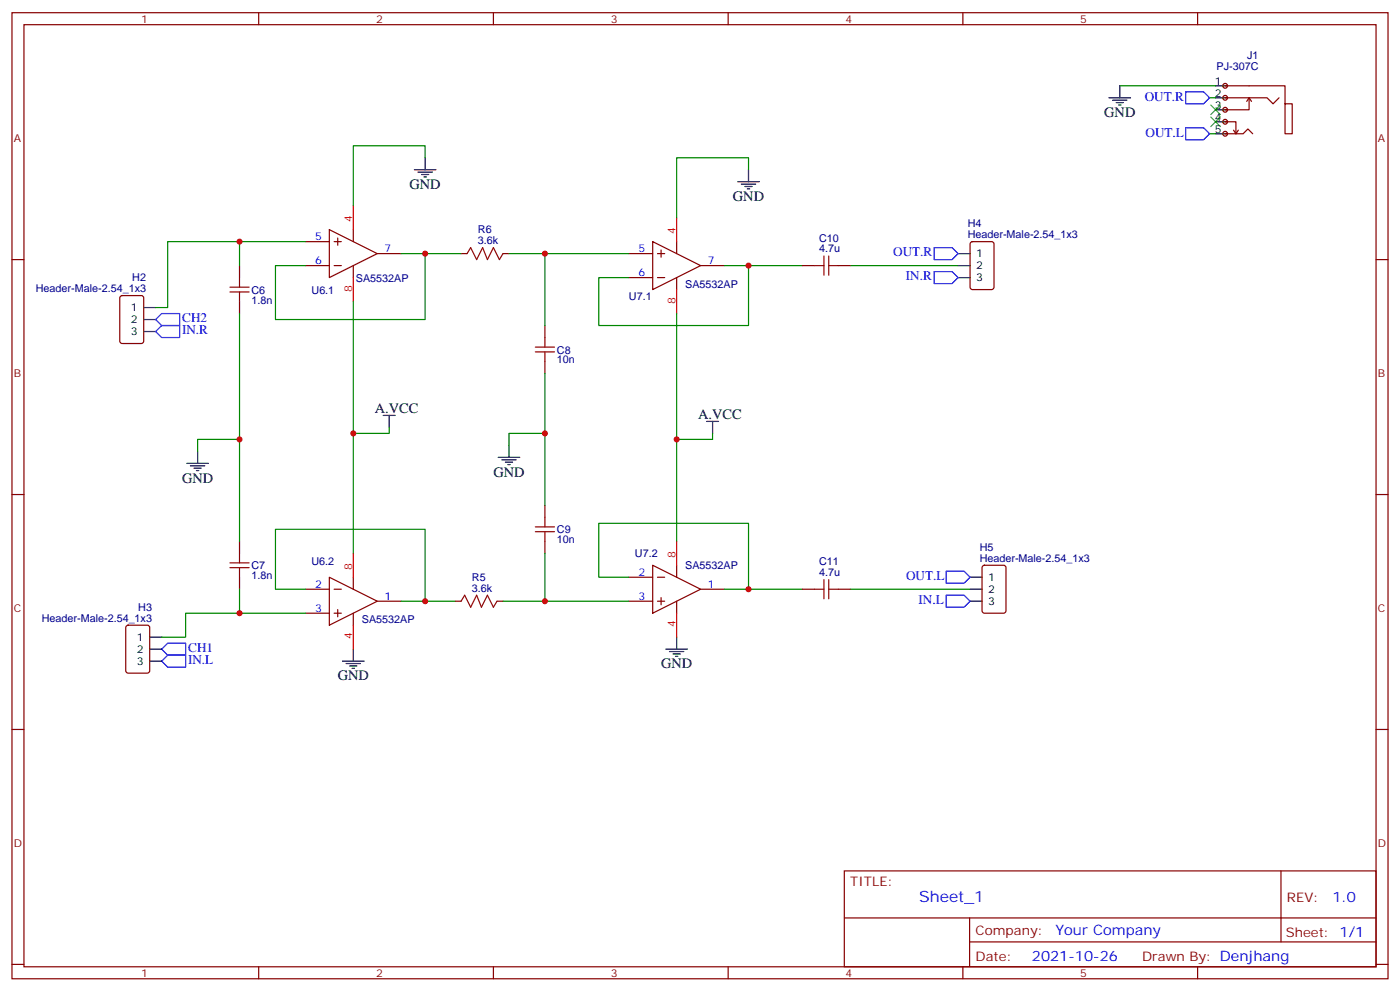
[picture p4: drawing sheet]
<svg xmlns="http://www.w3.org/2000/svg" width="412mm" height="292mm" viewBox="0 0 412 292" stroke-linecap="round" stroke-linejoin="round" font-family="sans-serif">
<g fill="none" stroke="#870000" stroke-width=".35">
<path d="M3.5 3.7h405.4v284.4h-405.4zM7.1 7.3h398.2v277.3h-398.2zM76.2 3.7v3.6M145.3 3.7v3.6M214.5 3.7v3.6M283.6 3.7v3.6M352.8 3.7v3.6M3.5 76.4h3.6M70.6 78.2v3.5M90 78.2h7M90 71.1h7M97 67.6l14.1 7-14.1 7.1z"/>
<path d="M98.4 78.2h2.1M98.4 71.1h2.1M99.5 70.1v2.1M104.1 67.6v3.5M104.1 78.2v3.5M111.1 74.6h7.1M135.8 74.6h1.8M148.2 74.6h1.7M185.2 74.6h7.1M192.3 71.1l14.1 7.1-14.1 7zM193.7 74.6h2.1M194.7 73.6v2.1"/>
<path d="M199.3 71.1v3.5M206.4 78.2h7M405.3 76.4h3.6M70.6 88.8v3.5M160.5 95.8v3.5M185.2 81.7h7.1M193.7 81.7h2.1M199.3 81.7v3.5M160.5 106.4v3.5M3.5 145.6h3.6M70.6 159.3v3.5M160.5 148.7v3.6"/>
<path d="M160.5 159.3v3.5M405.3 145.6h3.6M70.6 169.9v3.5M90 173.4h7M97 169.9l14.1 7.1-14.1 7zM98.4 173.4h2.1M99.5 179.4v2.1M104.1 169.9v3.5M111.1 177h7.1M134.1 177h1.7M146.4 177h1.8M185.2 169.9h7.1"/>
<path d="M185.2 177h7.1M192.3 166.4l14.1 7-14.1 7.1zM193.7 169.9h2.1M193.7 177h2.1M194.7 175.9v2.1M199.3 166.4v3.5M199.3 177v3.5M206.4 173.4h7M90 180.5h7M98.4 180.5h2.1M104.1 180.5v3.5M3.5 214.7h3.6"/>
<path d="M405.3 214.7h3.6M248.7 256.3h156.6v28.3h-156.6zM377.3 256.4v20.8M248.7 270.2h156.5M285.6 277.2h119.6M285.6 270.2v14.1M3.5 283.8h3.6M76.2 284.6v3.5M145.3 284.6v3.5M214.5 284.6v3.5M283.6 284.6v3.5M352.8 284.6v3.5"/>
<path d="M405.3 283.8h3.6"/>
</g>
<path d="M104.1 60.5v7.1M199.3 64.1v7M104.1 81.7v7.1M199.3 85.2v7.1M199.3 159.3v7.1M104.1 162.8v7.1M104.1 184v7.1M199.3 180.5v7" fill="none" stroke="#f00" stroke-width=".35"/>
<g fill="none" stroke="#008700" stroke-width=".35">
<path d="M329.8 25.3h28.3M356.3 39.4h1.8M356.3 28.8h1.8M125.2 46.4v-3.5h-21.1v17.6M220.5 50v-3.6h-21.2v17.7M70.6 71.1v7.1M118.2 74.6h7v19.5h-44.1v-15.9h8.9M125.2 74.6h10.6M149.9 74.6h35.3M160.5 74.6v21.2M213.4 78.2h7.1v17.6h-44.1v-14.1h8.8M220.5 78.2h15.9"/>
<path d="M250.5 78.2h31.7M70.6 92.3v67M104.1 88.8v74M199.3 92.3v67M160.5 109.9v38.8M70.6 129.3h-12.4v3.6M114.7 125.8v1.8h-10.6M160.5 127.6h-10.6v3.5M209.9 127.6v1.7h-10.6M70.6 173.4v7.1M90 173.4h-8.9v-17.6h44.1v21.2h-7M125.2 177h8.9"/>
<path d="M148.2 177h37M160.5 162.8v14.2M185.2 169.9h-8.8v-15.9h44.1v19.4h-7.1M220.5 173.4h15.9M250.5 173.4h35.3"/>
</g>
<g fill="none" stroke="#000" stroke-width=".35">
<path d="M326.7 28.8h6.3M327.7 29.5h4.3M328.8 30.2h2.1M329.5 30.9h.7M329.8 25.3v3.5M122.1 50h6.3M123.1 50.7h4.3M124.2 51.4h2.1M124.9 52.1h.7M125.2 46.4v3.6M217.3 53.5h6.4M218.4 54.2h4.2"/>
<path d="M219.4 54.9h2.1M220.1 55.6h.7M220.5 50v3.5M55 136.4h6.4M56.1 137.1h4.2M57.1 137.8h2.2M57.9 138.5h.7M58.2 132.9v3.5M112.9 122.3h3.5M114.7 122.3v3.5M146.8 134.6h6.3M147.8 135.3h4.2"/>
<path d="M148.9 136h2.1M149.6 136.7h.7M149.9 131.1v3.5M208.1 124h3.6M209.9 124v3.6M100.9 194.6h6.3M102 195.3h4.2M103 196h2.1M103.7 196.7h.7M104.1 191.1v3.5M196.1 191.1h6.4M197.2 191.8h4.2"/>
<path d="M198.3 192.5h2.1M199 193.2h.7M199.3 187.5v3.6"/>
</g>
<path d="M349.2 37.6h5.3l1.8 1.8-1.8 1.7h-5.3zM349.2 27h5.3l1.8 1.8-1.8 1.8h-5.3zM47.6 191.1l1.8-1.8h5.3v3.5h-5.3z" fill="none" stroke="#00f" stroke-width=".35"/>
<g fill="none" stroke="#a10000" stroke-width=".35">
<path d="M137.6 74.6l1-1.7 1.8 3.5 1.8-3.5 1.4 3.5 1.7-3.5 1.8 3.5 1.1-1.8M67.7 85.9h5.7M67.7 84.5h5.7M70.6 81.7v2.8M70.6 85.9v2.9M160.5 99.3v2.9M157.7 103.6h5.6M157.7 102.2h5.6M160.5 103.6v2.8M157.7 156.5h5.6M157.7 155.1h5.6M160.5 152.3v2.8"/>
<path d="M160.5 156.5v2.8M67.7 167.1h5.7M67.7 165.7h5.7M70.6 162.8v2.9M70.6 167.1v2.8M135.8 177l1.1-1.8 1.7 3.5 1.8-3.5 1.4 3.5 1.8-3.5 1.7 3.5 1.1-1.7"/>
</g>
<path d="M356.7 34.4l2.8 2.9M356.7 30.9l2.8 2.8M359.5 34.4l-2.8 2.9M359.5 30.9l-2.8 2.8" fill="none" stroke="#3c3" stroke-width=".35"/>
<g fill="#f0f0f0" stroke="#870000" stroke-width=".35">
<circle cx="360.9" cy="39.4" r=".71"/>
<circle cx="360.9" cy="35.8" r=".71"/>
<circle cx="360.9" cy="32.3" r=".71"/>
<circle cx="360.9" cy="28.8" r=".71"/>
<circle cx="360.9" cy="25.3" r=".71"/>
</g>
<g fill="none" stroke="#000" stroke-width=".35">
<path d="M358.1 25.3h3.5M358.1 28.8h3.5M358.1 32.3h3.5M358.1 35.8h3.5M358.1 39.4h3.5M282.2 74.6h3.6M282.2 78.2h3.6M42.3 97.6h3.6M42.3 90.5h3.6M42.3 94.1h3.6M282.2 81.7h3.6M285.8 177h3.5"/>
<path d="M285.8 169.9h3.5M285.8 173.4h3.5M44.1 194.6h3.5M44.1 187.5h3.5M44.1 191.1h3.5"/>
</g>
<g fill="none" stroke="#870000" stroke-width=".35">
<path d="M360.9 28.8h12.3l1.8 1.8 1.8-1.8M360.9 39.4h5.3l1.4-1.4 1.4 1.4M360.9 35.8h3.2v3.6M360.9 25.3h17.6v5.3h2.1v8.8h-2.1v-8.8M363.4 38.3l.7 1.1M364.8 38.3l-.7 1.1M367.9 28.8v3.5h-7M367.9 28.8l.8 1M367.9 28.8l-.7 1M236.4 78.2h3.5M246.9 78.2h3.6M286 71.3l.5-.2h5.6l.7 .5v12.9l-.5 .7h-5.8l-.7-.4v-13z"/>
<path d="M35.5 87.2l.5-.2h5.6l.7 .4v13l-.4 .7h-5.9l-.7-.5v-12.9zM236.4 173.4h3.5M246.9 173.4h3.6M289.5 166.6l.5-.2h5.6l.7 .4v13l-.4 .6-5.9 .1-.7-.5v-12.9zM37.3 184.2l.4-.2h5.7l.6 .4 .1 13-.5 .7h-5.9l-.6-.4-.1-13z"/>
</g>
<path d="M275.2 72.9h5.3l1.7 1.7-1.7 1.8h-5.3zM275.2 79.9h5.3l1.7 1.8-1.7 1.8h-5.3zM45.9 94.1l1.7-1.8h5.3v3.5h-5.3zM45.9 97.6l1.7-1.8h5.3v3.5h-5.3zM278.7 168.1h5.3l1.8 1.8-1.8 1.8h-5.3zM278.7 175.2h5.3l1.8 1.8-1.8 1.7h-5.3zM47.6 194.6l1.8-1.8h5.3v3.6h-5.3z" fill="none" stroke="#00f" stroke-width=".35"/>
<path d="M90 71.1h-40.6v19.4h-3.5M90 180.5h-35.3v7h-7.1" fill="none" stroke="#008700" stroke-width=".35"/>
<path d="M239.9 78.2h2.8M242.7 75.4v5.6M244.1 78.2h2.8M244.1 75.4v5.6M239.9 173.4h2.8M242.7 170.6v5.6M244.1 170.6v5.6M244.1 173.4h2.8" fill="none" stroke="#a10000" stroke-width=".35"/>
<g fill="#c00">
<circle cx="125.2" cy="74.6" r=".88"/>
<circle cx="104.1" cy="127.6" r=".88"/>
<circle cx="70.6" cy="129.3" r=".88"/>
<circle cx="125.2" cy="177" r=".88"/>
<circle cx="160.5" cy="177" r=".88"/>
<circle cx="160.5" cy="74.6" r=".88"/>
<circle cx="160.5" cy="127.6" r=".88"/>
<circle cx="199.3" cy="129.3" r=".88"/>
<circle cx="220.5" cy="173.4" r=".88"/>
<circle cx="220.5" cy="78.2" r=".88"/>
<circle cx="70.6" cy="71.1" r=".88"/>
<circle cx="70.6" cy="180.5" r=".88"/>
</g>
<text font-size="4.6" fill="#00f" x="270.8" y="265.4">Sheet_1</text>
<g font-size="4.2">
<text x="325.3" y="34.4">GND</text>
<text x="120.6" y="55.6">GND</text>
<text x="215.9" y="59.1">GND</text>
<text x="110.4" y="121.6">A.VCC</text>
<text x="205.7" y="123.3">A.VCC</text>
<text x="53.6" y="142">GND</text>
<text x="145.3" y="140.3">GND</text>
<text x="194.7" y="196.7">GND</text>
<text x="99.5" y="200.2">GND</text>
</g>
<g font-size="4.2" fill="#00f">
<text x="392.5" y="265.6">1.0</text>
<text x="310.9" y="275.2">Your Company</text>
<text x="304" y="283">2021-10-26</text>
</g>
<g font-size="3.9" fill="#00f">
<text x="337.2" y="29.6">OUT.R</text>
<text x="337.5" y="40.2">OUT.L</text>
<text x="263.1" y="75.4">OUT.R</text>
<text x="266.9" y="82.4">IN.R</text>
<text x="53.7" y="94.8">CH2</text>
<text x="53.6" y="98.3">IN.R</text>
<text x="266.9" y="170.8">OUT.L</text>
<text x="270.6" y="177.7">IN.L</text>
<text x="55.5" y="191.8">CH1</text>
<text x="55.4" y="195.3">IN.L</text>
</g>
<g font-size="3.9" fill="#800">
<text x="250.5" y="260.9">TITLE:</text>
<text x="379.1" y="265.6">REV:</text>
<text x="287.4" y="275.1">Company:</text>
<text x="378.7" y="275.7">Sheet: 1/1</text>
<text x="287.4" y="282.8">Date:</text>
<text x="336.4" y="282.9">Drawn By: Denjhang</text>
</g>
<g font-size="3.2" fill="#800">
<text x="41.6" y="6.7">1</text>
<text x="110.8" y="6.7">2</text>
<text x="179.9" y="6.7">3</text>
<text x="249.1" y="6.7">4</text>
<text x="318.2" y="6.7">5</text>
<text x="4.1" y="41.8">A</text>
<text x="405.9" y="41.8">A</text>
<text x="4.1" y="111">B</text>
<text x="405.9" y="111">B</text>
<text x="4.1" y="180.1">C</text>
<text x="405.9" y="180.1">C</text>
<text x="4.1" y="249.3">D</text>
<text x="405.9" y="249.3">D</text>
<text x="41.6" y="287.5">1</text>
<text x="110.8" y="287.5">2</text>
<text x="179.9" y="287.5">3</text>
<text x="249.1" y="287.5">4</text>
<text x="318.2" y="287.5">5</text>
</g>
<g font-size="3.2" fill="#000080">
<text x="367.4" y="17.3">J1</text>
<text x="358.4" y="20.5">PJ-307C</text>
<text x="140.8" y="71.8">3.6k</text>
<text x="140.8" y="68.6">R6</text>
<text x="241.3" y="71.2">C10</text>
<text x="285.1" y="66.8">H4</text>
<text x="285.1" y="70.1">Header-Male-2.54_1x3</text>
<text x="241.3" y="74.3">4.7u</text>
<text x="39" y="82.7">H2</text>
<text x="104.8" y="82.9">SA5532AP</text>
<text x="10.6" y="85.9">Header-Male-2.54_1x3</text>
<text x="74.1" y="89.3">1.8n</text>
<text x="74.1" y="86.4">C6</text>
<text x="91.8" y="86.4">U6.1</text>
<text x="185.3" y="88.2">U7.1</text>
<text x="201.8" y="84.6">SA5532AP</text>
<text x="164" y="107">10n</text>
<text x="164" y="104">C8</text>
<text x="164" y="159.9">10n</text>
<text x="164" y="157">C9</text>
<text x="74.1" y="167.5">C7</text>
<text x="91.7" y="166.4">U6.2</text>
<text x="187" y="164">U7.2</text>
<text x="201.8" y="167.5">SA5532AP</text>
<text x="241.3" y="166.4">C11</text>
<text x="288.6" y="162.1">H5</text>
<text x="288.6" y="165.3">Header-Male-2.54_1x3</text>
<text x="74.1" y="170.5">1.8n</text>
<text x="139" y="170.9">R5</text>
<text x="241.3" y="169.5">4.7u</text>
<text x="40.7" y="179.7">H3</text>
<text x="139" y="174.1">3.6k</text>
<text x="12.3" y="183">Header-Male-2.54_1x3</text>
<text x="106.6" y="183.4">SA5532AP</text>
</g>
<g font-size="3.2">
<text x="357.8" y="24.9">1</text>
<text x="357.8" y="28.4">2</text>
<text x="357.8" y="32">3</text>
<text x="357.8" y="35.5">4</text>
<text x="357.8" y="39">5</text>
<text x="287.5" y="75.7">1</text>
<text x="287.5" y="82.8">3</text>
<text x="287.5" y="79.2">2</text>
<text x="38.6" y="91.6">1</text>
<text x="38.6" y="95.1">2</text>
<text x="38.6" y="98.6">3</text>
<text x="291" y="171">1</text>
<text x="291" y="178">3</text>
<text x="291" y="174.5">2</text>
<text x="40.3" y="188.6">1</text>
<text x="40.3" y="195.7">3</text>
<text x="40.3" y="192.1">2</text>
</g>
<g font-size="3.2" fill="#f00">
<text x="103.7" y="65.5" transform="rotate(-90 103.7 65.5)">4</text>
<text x="199" y="69" transform="rotate(-90 199 69)">4</text>
<text x="103.7" y="85.8" transform="rotate(-90 103.7 85.8)">8</text>
<text x="199" y="89.4" transform="rotate(-90 199 89.4)">8</text>
<text x="103.7" y="167.8" transform="rotate(-90 103.7 167.8)">8</text>
<text x="199" y="164.3" transform="rotate(-90 199 164.3)">8</text>
<text x="199" y="184.6" transform="rotate(-90 199 184.6)">4</text>
<text x="103.7" y="188.1" transform="rotate(-90 103.7 188.1)">4</text>
</g>
<g font-size="3.2" fill="#00f">
<text x="92.9" y="70.8">5</text>
<text x="92.9" y="77.8">6</text>
<text x="113.2" y="74.3">7</text>
<text x="188.1" y="74.3">5</text>
<text x="208.5" y="77.8">7</text>
<text x="188.1" y="81.4">6</text>
<text x="92.9" y="173.1">2</text>
<text x="188.1" y="169.5">2</text>
<text x="208.5" y="173.1">1</text>
<text x="113.2" y="176.6">1</text>
<text x="188.1" y="176.6">3</text>
<text x="92.9" y="180.1">3</text>
</g>
</svg>
